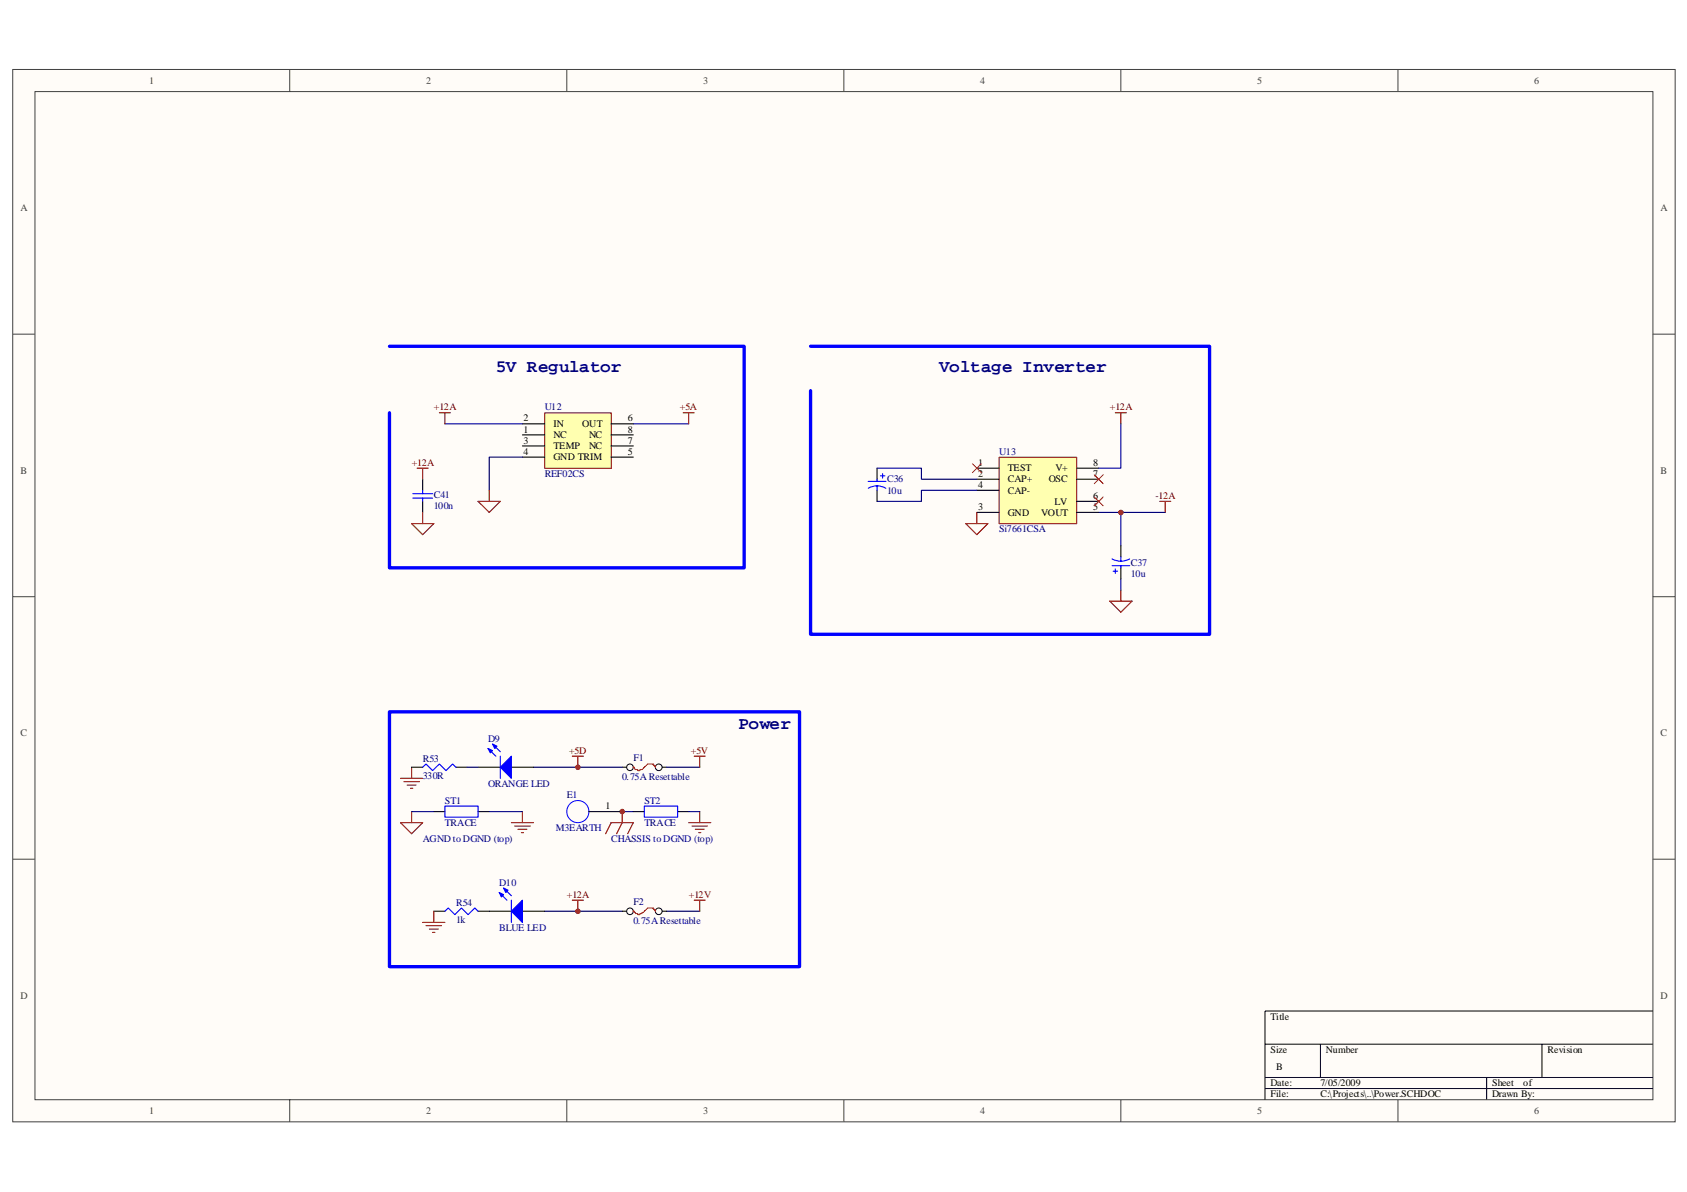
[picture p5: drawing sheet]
<svg xmlns="http://www.w3.org/2000/svg" width="297mm" height="210mm" viewBox="0 0 297 210" stroke-linecap="round" stroke-linejoin="round" font-family="sans-serif">
<path d="M2.3 12.3h292.7v185.2h-292.7z" fill="#fffcf8"/>
<path d="M2.2 12.2h292.8v185.3h-292.8z" fill="none" stroke="#404040" stroke-width=".18"/>
<path d="M6.2 16.2h284.8v177.5h-284.8z" fill="#fffcf8"/>
<g fill="none" stroke="#404040" stroke-width=".18">
<path d="M6.2 16.1h284.8v177.6h-284.8zM51 12.2v3.9M99.8 12.2v3.9M148.6 12.2v3.9M197.4 12.2v3.9M246.1 12.2v3.9M2.2 58.8h3.9M291 58.8h3.9M2.2 105.1h3.9M291 105.1h3.9M2.2 151.3h3.9M291 151.3h3.9"/>
<path d="M51 193.6v3.9M99.8 193.6v3.9M148.6 193.6v3.9M197.4 193.6v3.9M246.1 193.6v3.9"/>
</g>
<path d="M291 178h-68.3v15.6M222.7 183.9h68.3M222.7 189.7h68.3M222.7 191.7h68.3M232.5 183.9v5.8M261.8 189.7v3.9M271.5 183.9v5.8" fill="none" stroke="#000" stroke-width=".18"/>
<path d="M95.9 72.7h11.7v9.8h-11.7z" fill="#ffffb0"/>
<path d="M95.9 72.7h11.7v9.8h-11.7z" fill="none" stroke="#800000" stroke-width=".18"/>
<path d="M92 74.6h3.9M92 78.5h3.9M92 76.6h3.9M107.6 74.6h3.9M107.6 78.5h3.9M107.6 76.6h3.9M92 80.5h3.9M107.6 80.5h3.9" fill="none" stroke="#000" stroke-width=".2"/>
<path d="M78.3 74.6h13.7M111.5 74.6h9.8M92 80.5h-5.9v5.8" fill="none" stroke="#000080" stroke-width=".2"/>
<path d="M77.4 72.7h1.9M78.3 72.7v1.9M120.3 72.7h1.9M121.3 72.7v1.9M84.2 88.3h3.9l-2 1.9zM86.1 86.3v2" fill="none" stroke="#800000" stroke-width=".2"/>
<path d="M175.9 80.5h13.7v11.7h-13.7z" fill="#ffffb0"/>
<path d="M175.9 80.5h13.7v11.7h-13.7z" fill="none" stroke="#800000" stroke-width=".18"/>
<g fill="none" stroke="#000" stroke-width=".2">
<path d="M154.4 82.4v2M154.4 86.3v2M172 84.4h3.9M172 82.4h3.9M172 86.3h3.9M172 90.2h3.9M189.6 84.4h3.9M189.6 88.3h3.9M189.6 82.4h3.9M189.6 90.2h3.9M197.4 96.1v1.9M197.4 100v1.9"/>
<path d="M115.4 135.1h2M76.4 142.9h1.9M84.2 142.9h1.9"/>
</g>
<g fill="none" stroke="#800000" stroke-width=".2">
<path d="M196.4 72.7h1.9M197.4 72.7v1.9M170 92.2h3.9l-1.9 1.9zM172 90.2v2M204.2 88.3h1.9M205.2 88.3v1.9M195.4 105.9h3.9l-1.9 1.9zM197.4 103.9v2M100.8 133.2h1.9M101.7 133.2v1.9M70.5 144.9h3.9l-1.9 1.9zM72.5 142.9v2"/>
<path d="M90 144.9h3.9M90.6 145.5h2.8M91.2 146h1.6M91.8 146.6h.4M92 142.9v2"/>
</g>
<path d="M197.4 74.6v7.8h-3.9M193.5 90.2h11.7M197.4 90.2v5.9M197.4 101.9v2M72.5 142.9h3.9M86.1 142.9h5.9" fill="none" stroke="#000080" stroke-width=".2"/>
<g fill="none" stroke="#00f" stroke-width=".2">
<path d="M152.9 84.8h3.1M152.9 86a3 3 0 0 1 3.1 0M154.4 84.4v.4M154.4 85.6v.7M155 83.8h.8M155.4 83.4v.8M195.8 98.4a3.2 3.2 0 0 0 3.1 0M195.8 99.6h3.1M197.4 98v.8M197.4 99.6v.4M196 100.6h.8M196.4 100.2v.8"/>
<path d="M78.3 141.9h5.9v2h-5.9z"/>
</g>
<path d="M171.2 81.7l1.6 1.5M172.8 81.7l-1.6 1.5M192.7 83.6l1.5 1.6M192.7 87.5l1.5 1.6M194.2 83.6l-1.5 1.6M194.2 87.5l-1.5 1.6" fill="none" stroke="#f00" stroke-width=".18"/>
<path d="M68.6 61h62.4v39h-62.4v-27.3M142.7 61h70.3v50.7h-70.3v-42.9" fill="none" stroke="#00f" stroke-width=".59"/>
<circle cx="197.4" cy="90.2" r=".39" fill="#800000" stroke="#800000" stroke-width=".18"/>
<circle cx="116" cy="135.1" r=".59" fill="#fffcf8" stroke="#000" stroke-width=".18"/>
<path d="M109.6 135.1h1.9" fill="none" stroke="#000" stroke-width=".2"/>
<circle cx="110.9" cy="135.1" r=".59" fill="#fffcf8" stroke="#000" stroke-width=".18"/>
<path d="M111.5 135.1h.2l.2 .4h.4v.2h.4v-.2h.4l.9-1h1v.2h.2l.2 .4" fill="none" stroke="#f00" stroke-width=".2"/>
<path d="M82.2 135.1h2M93.9 135.1h15.7M117.4 135.1h5.8M109.6 142.9h1.9M121.3 142.9h1.9M95.9 160.5h13.7M117.4 160.5h5.8" fill="none" stroke="#000080" stroke-width=".2"/>
<g fill="none" stroke="#800000" stroke-width=".2">
<path d="M70.5 137.1h3.9M71.1 137.6h2.7M71.7 138.2h1.6M72.3 138.8h.4M72.5 135.1v2M122.2 133.2h2M123.2 133.2v1.9M100.8 158.5h1.9M101.7 158.5v2M106.6 146.8l1-1.9h3.9l-1 1.9M109.6 142.9v2l-1 1.9M121.3 144.9h3.9"/>
<path d="M121.9 145.5h2.7M122.2 158.5h2M122.4 146h1.6M123 146.6h.4M123.2 142.9v2M123.2 158.5v2"/>
</g>
<path d="M72.5 135.1h1.9M80.3 135.1h1.9M84.2 135.1h3.9M90 135.1h3.9M103.7 142.9h5.9M111.5 142.9h2M119.3 142.9h2M115.4 160.5h2" fill="none" stroke="#000" stroke-width=".2"/>
<path d="M74.4 135.1l.6-.6 1.2 1.2 1.2-1.2 1.1 1.2 1.2-1.2 .6 .6M85.9 131.8l1.4 1.4M86.7 131l1.4 1.4M88.1 133.2v3.9M113.5 141.9h5.8v2h-5.8z" fill="none" stroke="#00f" stroke-width=".2"/>
<circle cx="101.7" cy="142.9" r="1.95" fill="none" stroke="#00f" stroke-width=".18"/>
<path d="M68.6 125.3h72.2v44.9h-72.2z" fill="none" stroke="#00f" stroke-width=".59"/>
<g fill="#00f" stroke="#00f" stroke-width=".2">
<path d="M90 133.2v3.9l-1.9-2z"/>
<path d="M85.9 131.8l.8 .4-.4 .4z"/>
<path d="M86.7 131l.8 .4-.4 .4z"/>
</g>
<g fill="#800000" stroke="#800000" stroke-width=".18">
<circle cx="101.8" cy="135.1" r=".39"/>
<circle cx="109.5" cy="142.9" r=".39"/>
</g>
<circle cx="116" cy="160.5" r=".59" fill="#fffcf8" stroke="#000" stroke-width=".18"/>
<path d="M109.6 160.5h1.9" fill="none" stroke="#000" stroke-width=".2"/>
<circle cx="110.9" cy="160.5" r=".59" fill="#fffcf8" stroke="#000" stroke-width=".18"/>
<path d="M111.5 160.5h.2v.2h.2v.2h.4v.2h.4v-.2h.4v-.2h.2l.7-.8h1v.2h.2l.2 .4" fill="none" stroke="#f00" stroke-width=".2"/>
<path d="M74.4 84.4v1.9M74.4 88.3v1.9M76.4 160.5h1.9M84.2 160.5h5.8M92 160.5h3.9" fill="none" stroke="#000" stroke-width=".2"/>
<path d="M72.7 87.7h3.5M72.7 86.9h3.5M74.4 86.3v.6M74.4 87.7v.6M87.9 157.2l1.4 1.3M88.7 156.4l1.3 1.3M90 158.5v3.9M78.3 160.5l.6-.6 1.2 1.2 1.2-1.2 1.1 1.2 1.2-1.2 .6 .6" fill="none" stroke="#00f" stroke-width=".2"/>
<g fill="#00f" stroke="#00f" stroke-width=".2">
<path d="M90 160.5l2-2v3.9z"/>
<path d="M87.9 157.2l.8 .3-.4 .4z"/>
<path d="M88.7 156.4l.7 .4-.3 .4z"/>
</g>
<circle cx="101.8" cy="160.5" r=".39" fill="#800000" stroke="#800000" stroke-width=".18"/>
<path d="M72.5 92.2h3.9l-2 1.9zM73.4 82.4h2M74.4 82.4v2M74.4 90.2v2M74.4 162.4h3.9M75 163h2.7M75.6 163.6h1.6M76.2 164.2h.4M76.4 160.5v1.9" fill="none" stroke="#800000" stroke-width=".2"/>
<path d="M154.4 82.4h7.8v2h9.8M172 86.3h-9.8v2h-7.8" fill="none" stroke="#000080" stroke-width=".2"/>
<g font-size="3.1" fill="#000080">
<text x="87.3" y="65.5">5V Regulator</text>
<text x="165.4" y="65.5">Voltage Inverter</text>
<text x="130" y="128.3">Power</text>
</g>
<g font-size="1.8" fill="#404040">
<text x="26.2" y="14.7">1</text>
<text x="75" y="14.7">2</text>
<text x="123.8" y="14.7">3</text>
<text x="172.6" y="14.7">4</text>
<text x="221.4" y="14.7">5</text>
<text x="270.1" y="14.7">6</text>
<text x="3.6" y="37.1">A</text>
<text x="292.4" y="37.1">A</text>
<text x="3.6" y="83.4">B</text>
<text x="292.4" y="83.4">B</text>
<text x="3.6" y="129.6">C</text>
<text x="292.4" y="129.6">C</text>
<text x="3.6" y="175.9">D</text>
<text x="292.4" y="175.9">D</text>
<text x="26.2" y="196.2">1</text>
<text x="75" y="196.2">2</text>
<text x="123.8" y="196.2">3</text>
<text x="172.6" y="196.2">4</text>
<text x="221.4" y="196.2">5</text>
<text x="270.1" y="196.2">6</text>
</g>
<g font-size="1.8" fill="#800000">
<text x="76.4" y="72.3">+12A</text>
<text x="119.7" y="72.3">+5A</text>
<text x="195.4" y="72.3">+12A</text>
<text x="72.5" y="82">+12A</text>
<text x="203.4" y="87.9">-12A</text>
<text x="100.2" y="132.7">+5D</text>
<text x="121.7" y="132.7">+5V</text>
<text x="99.8" y="158.1">+12A</text>
<text x="121.3" y="158.1">+12V</text>
</g>
<g font-size="1.8">
<text x="92.2" y="74.2">2</text>
<text x="92.2" y="76.2">1</text>
<text x="97.5" y="75.2">IN</text>
<text x="97.5" y="77.2">NC</text>
<text x="102.5" y="75.2">OUT</text>
<text x="103.7" y="77.2">NC</text>
<text x="110.5" y="74.2">6</text>
<text x="110.5" y="76.2">8</text>
<text x="92.2" y="78.1">3</text>
<text x="92.2" y="80.1">4</text>
<text x="97.5" y="79.1">TEMP</text>
<text x="97.5" y="81">GND TRIM</text>
<text x="103.7" y="79.1">NC</text>
<text x="110.5" y="80.1">5</text>
<text x="110.5" y="78.1">7</text>
<text x="172.2" y="82">1</text>
<text x="172.2" y="84">2</text>
<text x="177.5" y="83">TEST</text>
<text x="185.9" y="83">V+</text>
<text x="192.5" y="84">7</text>
<text x="192.5" y="82">8</text>
<text x="172.2" y="85.9">4</text>
<text x="172.2" y="89.8">3</text>
<text x="177.5" y="84.9">CAP+</text>
<text x="177.5" y="86.9">CAP-</text>
<text x="184.7" y="84.9">OSC</text>
<text x="185.7" y="88.9">LV</text>
<text x="192.5" y="87.9">6</text>
<text x="192.5" y="89.8">5</text>
<text x="177.5" y="90.8">GND</text>
<text x="183.3" y="90.8">VOUT</text>
<text x="106.6" y="142.5">1</text>
<text x="223.7" y="179.6">Title</text>
<text x="223.7" y="185.4">Size</text>
<text x="233.5" y="185.4">Number</text>
<text x="272.5" y="185.4">Revision</text>
<text x="223.7" y="191.3">Date:</text>
<text x="224.7" y="188.3">B</text>
<text x="232.5" y="191.3">7/05/2009</text>
<text x="262.7" y="191.3">Sheet</text>
<text x="268.2" y="191.3">of</text>
<text x="223.7" y="193.2">File:</text>
<text x="232.5" y="193.2">C:\Projects\..\Power.SCHDOC</text>
<text x="262.7" y="193.2">Drawn By:</text>
</g>
<g font-size="1.8" fill="#000080">
<text x="95.9" y="72.3">U12</text>
<text x="95.9" y="84">REF02CS</text>
<text x="175.9" y="80.1">U13</text>
<text x="76.4" y="89.6">100n</text>
<text x="76.4" y="87.7">C41</text>
<text x="156.2" y="86.9">10u</text>
<text x="156.2" y="84.9">C36</text>
<text x="175.9" y="93.7">Si7661CSA</text>
<text x="199.1" y="101.5">10u</text>
<text x="199.1" y="99.6">C37</text>
<text x="86" y="130.6">D9</text>
<text x="74.4" y="137.2">330R</text>
<text x="74.4" y="134.1">R53</text>
<text x="109.6" y="137.4">0.75A Resettable</text>
<text x="111.5" y="133.9">F1</text>
<text x="78.3" y="141.5">ST1</text>
<text x="86" y="138.6">ORANGE LED</text>
<text x="99.8" y="140.5">E1</text>
<text x="113.5" y="141.5">ST2</text>
<text x="74.4" y="148.4">AGND to DGND (top)</text>
<text x="78.3" y="145.4">TRACE</text>
<text x="97.9" y="146.4">M3EARTH</text>
<text x="107.6" y="148.4">CHASSIS to DGND (top)</text>
<text x="113.5" y="145.4">TRACE</text>
<text x="87.9" y="156">D10</text>
<text x="80.3" y="159.5">R54</text>
<text x="111.5" y="159.3">F2</text>
<text x="80.3" y="162.6">1k</text>
<text x="87.9" y="164">BLUE LED</text>
<text x="111.5" y="162.8">0.75A Resettable</text>
</g>
</svg>
